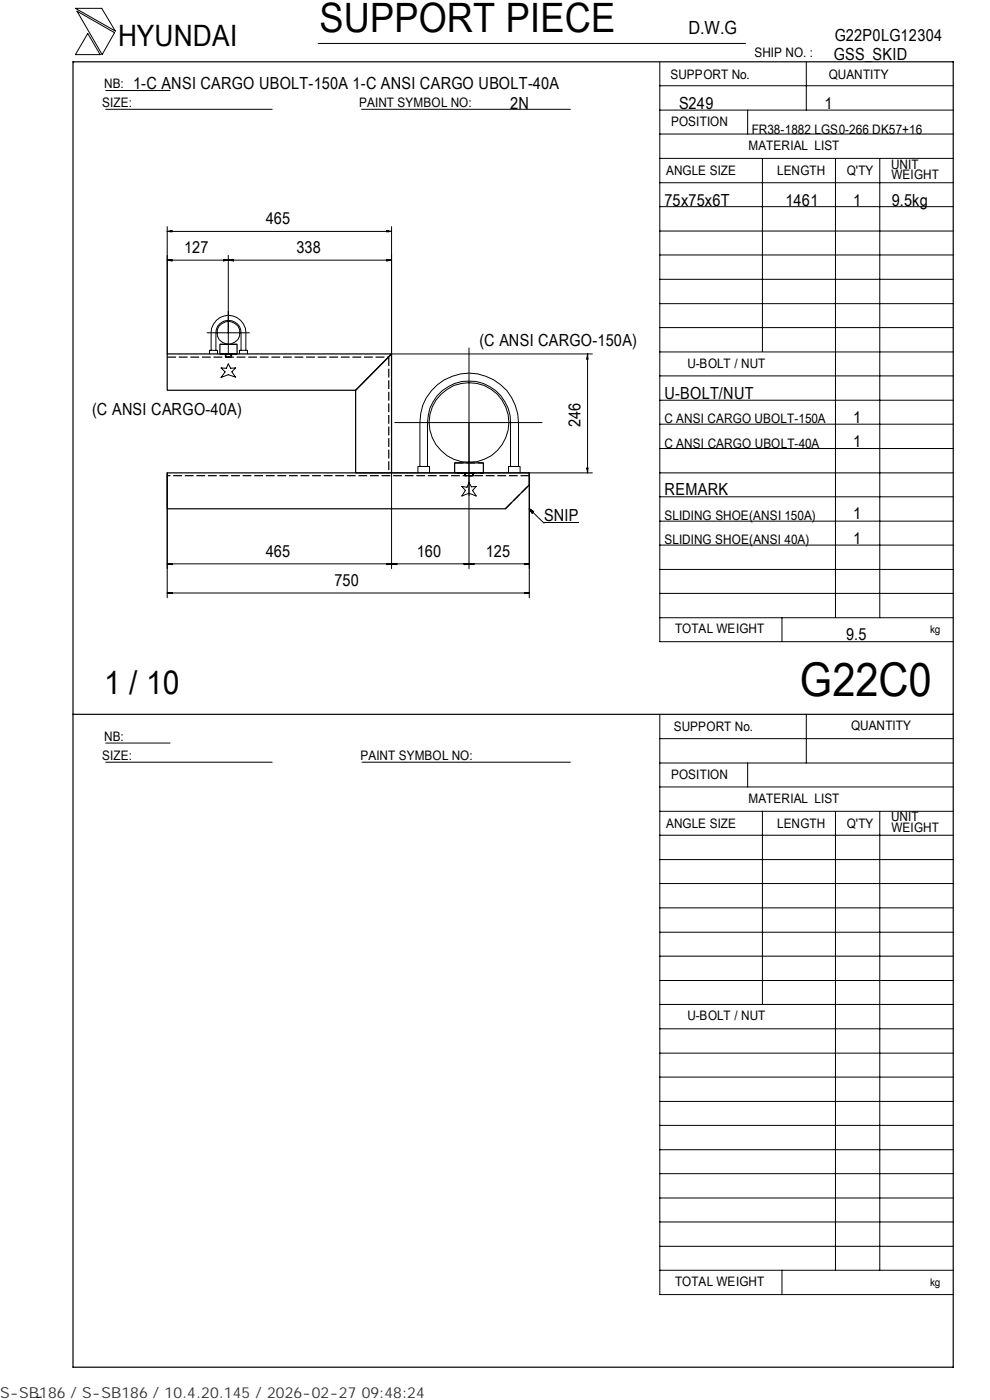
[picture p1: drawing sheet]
<svg xmlns="http://www.w3.org/2000/svg" width="210mm" height="297mm" viewBox="0 0 210 297" stroke-linecap="round" stroke-linejoin="round" font-family="sans-serif">
<g fill="none" stroke="#000" stroke-width=".21">
<path d="M16 1.8h5.6l2.9 4.8zM16.3 2.4l8 4.5-2.6 4.7zM18.6 7.1l2.6 4.5h-5.2zM22.4 19.2h13.7M67.5 9.2h90.6M139.9 18.2h62.3M139.9 13.2v122.9h62.3M171 13.1v10.3M22.4 23.2h35.3M76.7 23.2h44.3M139.9 38.8h62.3M139.9 33.6h62.3"/>
<path d="M139.9 28.4h62.3M139.9 23.4h62.3M158.6 23.4v5M161.7 33.6v41M177.2 33.7v97.4M186.6 33.7v97.4M35.5 48.1v27M35.5 49.1l1-.2v.3zM35.5 55.2l1-.1v.3zM35.5 49.1h47.5M36.1 49v.2M36.1 55.1v.2"/>
<path d="M47.4 55.1l1 .1-1 .2zM47.7 55.1v.2M48.4 54.2v20.9M48.4 55.2l1.1-.1v.3zM49.2 55.1v.2M82 48.9l1 .2-1 .1zM82 55.1l1 .1-1 .2zM82.4 49v.2M82.4 55.1v.2M83 48.1v27h42.6M83 55.2h-47.5M139.9 59.3h62.3"/>
<path d="M139.9 54.1h62.3M139.9 49h62.3M139.9 43.8h62.3M43.9 70.6h9M44.4 75.1v-.8h1.7v.8M44.8 74.3v-3.7a3.7 3.7 0 0 1 3.7-3.7 3.7 3.7 0 0 1 3.6 3.7v3.7M45.8 74.3v-3.7a2.67 2.67 0 0 1 2.7-2.6 2.67 2.67 0 0 1 2.6 2.6v3.7M46.9 78.1h1.1l.4-.9 .5 .9h1l-.7 .8 .7 1.1-1.5-.5-1.5 .6 .8-1.2zM50.8 75.1v-.8h1.7v.8M99.5 73.8v46.8M124.5 75.9h.1M124.6 75.1l.1 1.1h-.3z"/>
<path d="M124.6 75.1v25.2M139.9 79.7h62.3M139.9 74.7h62.3M139.9 69.5h62.3M139.9 64.4h62.3M83.7 89.7h31.3M89.1 99v-9.3a10.5 10.5 0 0 1 10.4-10.5 10.5 10.5 0 0 1 10.5 10.5v9.3M90.7 99v-9.3a8.8 8.8 0 0 1 8.8-8.9 8.8 8.8 0 0 1 8.8 8.9v9.3M124.4 99.3h.3l-.1 1zM124.5 99.6h.1M139.9 95.2h62.3M139.9 90h62.3"/>
<path d="M139.9 84.9h62.3M35.5 100.3v26.5M35.5 119.6l1-.1v.3zM35.5 119.6h76.8M36.1 119.5v.2M82 119.5l1 .1-1 .2zM82.4 119.5v.2M83 119.6l1.1-.1v.3zM83.8 119.5v.2M88.6 100.3v-1.3h2.5v1.3M97.9 103.2l1.1 .2 .5-1 .5 .9 1-.1-.8 .8 .8 1.2-1.5-.6-1.6 .6 .8-1.2zM98.5 119.5l1 .1-1 .2z"/>
<path d="M98.8 119.5v.2M99.5 119.6l1-.1v.3zM100.2 119.5v.2M107.9 100.3v-1.3h2.4v1.3M111.2 119.5l1.1 .1-1.1 .2zM111.6 119.5v.2M112.3 100.3v26.5M112.3 107.9l.9 .6-.3 .4zM112.3 107.9l3.1 3.1M115.4 110.9h7.4M125.6 100.3h-42.6v20.3M139.9 100.3h62.3"/>
<path d="M139.9 115.6h62.3M139.9 110.6h62.3M139.9 105.4h62.3M35.5 125.8l1-.1v.2zM35.5 125.8h76.8M36.1 125.7v.2M111.2 125.7l1.1 .1-1.1 .1zM111.6 125.7v.2M139.9 131.1h62.3M139.9 125.9h62.3M139.9 120.8h62.3M165.9 131.1v5"/>
<path d="M22.4 157.6h13.7M139.9 151.7v122.9h62.3M139.9 156.7h62.3M171 151.5v10.4M22.4 161.7h35.3M76.8 161.7h44.2M139.9 177.2h62.3M139.9 172.1h62.3M139.9 167h62.3M139.9 161.9h62.3M158.6 161.9v5.1M161.7 172.1v41"/>
<path d="M177.2 172.2v97.3M186.6 172.2v97.3M139.9 182.4h62.3M139.9 197.8h62.3M139.9 192.6h62.3M139.9 187.4h62.3M139.9 218.3h62.3M139.9 213.1h62.3M139.9 208h62.3M139.9 202.9h62.3M139.9 238.7h62.3M139.9 233.7h62.3"/>
<path d="M139.9 228.5h62.3M139.9 223.4h62.3M139.9 259.2h62.3M139.9 254.2h62.3M139.9 249h62.3M139.9 243.9h62.3M139.9 269.5h62.3M139.9 264.4h62.3M165.9 269.5v5.1M8.8 296.4l-1 .1"/>
<circle cx="48.5" cy="70.6" r="2.4"/>
<circle cx="99.5" cy="89.6" r="8.5"/>
</g>
<path d="M15.5 13.1h186.7v277h-186.7zM35.5 75.1h47.5l-7.6 7.7h-39.9zM46.6 75.1v-2h3.7v2M83 75.1v25.2h-7.6v-17.5zM35.5 100.3h76.8v2.6l-5.1 5h-71.7zM96.4 100.3v-2.1h6.1v2.1M15.5 151.5h186.7" fill="none" stroke="#000" stroke-width=".25"/>
<g fill="none" stroke="#000" stroke-width=".25" stroke-dasharray="1.9 .6" stroke-linecap="butt">
<path d="M35.5 75.8h47M46.6 73.1h3.7M46.6 75.1h3.7M47.8 75.1h1.3v.7h-1.3v-.7M48.4 75.1h-.5v.7h1v-.7h-.5M50.3 75.1h-3.7M82.5 75.8v24.5M96.4 98.2h6.1M96.4 100.3h6.1h-6.1M99.9 100.3h.3v.6h-1.5v-.6h1.2M100.3 100.3l.1 .6h-1.9v-.6h1.8M107.2 107.9l5.1-5"/>
<path d="M112.3 100.9h-76.8"/>
</g>
<path d="M47.9 75.1h1M48.9 75.8h-1" fill="none" stroke="#000" stroke-width=".25" stroke-dasharray=".6 .2" stroke-linecap="butt"/>
<path d="M47.8 75.1h1.3M49.1 75.8h-1.3" fill="none" stroke="#000" stroke-width=".25" stroke-dasharray=".7 .3" stroke-linecap="butt"/>
<path d="M98.7 100.3h1.5M100.2 100.9h-1.5" fill="none" stroke="#000" stroke-width=".25" stroke-dasharray=".8 .3" stroke-linecap="butt"/>
<path d="M98.5 100.3h1.9M100.4 100.9h-1.9" fill="none" stroke="#000" stroke-width=".25" stroke-dasharray="1 .3" stroke-linecap="butt"/>
<path d="M112.4 108h.8v.9h-.8z" fill="#000"/>
<text font-size="9.9" x="169.7" y="147.6">G22C0</text>
<text font-size="8.6" x="67.7" y="6.9">SUPPORT PIECE</text>
<text font-size="7" x="22.1" y="147.2">1 / 10</text>
<text font-size="6.3" x="25.1" y="9.8">HYUNDAI</text>
<text font-size="3.9" x="146" y="7.3">D.W.G</text>
<g font-size="3.5">
<text x="177" y="8.7">G22P0LG12304</text>
<text x="176.9" y="12.8">GSS_SKID</text>
<text x="28.3" y="19">1-C ANSI CARGO UBOLT-150A 1-C ANSI CARGO UBOLT-40A</text>
<text x="108.2" y="23.1">2N</text>
<text x="144" y="23.1">S249</text>
<text x="174.8" y="23.1">1</text>
<text x="56.4" y="47.6">465</text>
<text x="141" y="43.6">75x75x6T</text>
<text x="166.6" y="43.6">1461</text>
<text x="180.9" y="43.6">1</text>
<text x="189.1" y="43.6">9.5kg</text>
<text x="39" y="53.8">127</text>
<text x="62.9" y="53.8">338</text>
<text x="101.7" y="73.3">(C ANSI CARGO-150A)</text>
<text x="19.6" y="88.1">(C ANSI CARGO-40A)</text>
<text x="141" y="84.6">U-BOLT/NUT</text>
<text x="180.9" y="89.7">1</text>
<text x="123.1" y="90.6" transform="rotate(-90 123.1 90.6)">246</text>
<text x="180.9" y="94.8">1</text>
<text x="141" y="105.1">REMARK</text>
<text x="115.4" y="110.5">SNIP</text>
<text x="180.9" y="110.2">1</text>
<text x="56.4" y="118.2">465</text>
<text x="88.4" y="118.2">160</text>
<text x="103" y="118.2">125</text>
<text x="180.9" y="115.3">1</text>
<text x="71" y="124.3">750</text>
<text x="179.5" y="135.8">9.5</text>
</g>
<text font-size="3.2" fill="#323232" x="0" y="296.6">S-SB186 / S-SB186 / 10.4.20.145 / 2026-02-27 09:48:24</text>
<g font-size="2.8">
<text x="142.2" y="16.8">SUPPORT No.</text>
<text x="160" y="12.2">SHIP NO. :</text>
<text x="175.8" y="16.7">QUANTITY</text>
<text x="21.7" y="22.8">SIZE:</text>
<text x="22.1" y="18.7">NB:</text>
<text x="76.2" y="22.8">PAINT SYMBOL NO:</text>
<text x="142.3" y="26.8">POSITION</text>
<text x="159.4" y="28.4">FR38-1882 LGS0-266 DK57+16</text>
<text x="158.8" y="31.7">MATERIAL LIST</text>
<text x="189" y="35.8">UNIT</text>
<text x="141.3" y="37.2">ANGLE SIZE</text>
<text x="164.8" y="37.1">LENGTH</text>
<text x="179.6" y="37.1">Q'TY</text>
<text x="189.1" y="38">WEIGHT</text>
<text x="145.8" y="78">U-BOLT / NUT</text>
<text x="141" y="89.8">C ANSI CARGO UBOLT-150A</text>
<text x="141" y="95">C ANSI CARGO UBOLT-40A</text>
<text x="141" y="110.3">SLIDING SHOE(ANSI 150A)</text>
<text x="141" y="115.5">SLIDING SHOE(ANSI 40A)</text>
<text x="143.2" y="134.4">TOTAL WEIGHT</text>
<text x="142.9" y="155">SUPPORT No.</text>
<text x="180.5" y="154.9">QUANTITY</text>
<text x="21.7" y="161.3">SIZE:</text>
<text x="22.1" y="157.1">NB:</text>
<text x="76.5" y="161.2">PAINT SYMBOL NO:</text>
<text x="142.3" y="165.3">POSITION</text>
<text x="158.8" y="170.3">MATERIAL LIST</text>
<text x="141.3" y="175.7">ANGLE SIZE</text>
<text x="164.8" y="175.6">LENGTH</text>
<text x="179.6" y="175.6">Q'TY</text>
<text x="189" y="174.2">UNIT</text>
<text x="189.1" y="176.5">WEIGHT</text>
<text x="145.8" y="216.5">U-BOLT / NUT</text>
<text x="143.2" y="272.9">TOTAL WEIGHT</text>
</g>
<g font-size="2.3">
<text x="197.3" y="134.3">kg</text>
<text x="197.3" y="272.8">kg</text>
</g>
</svg>
